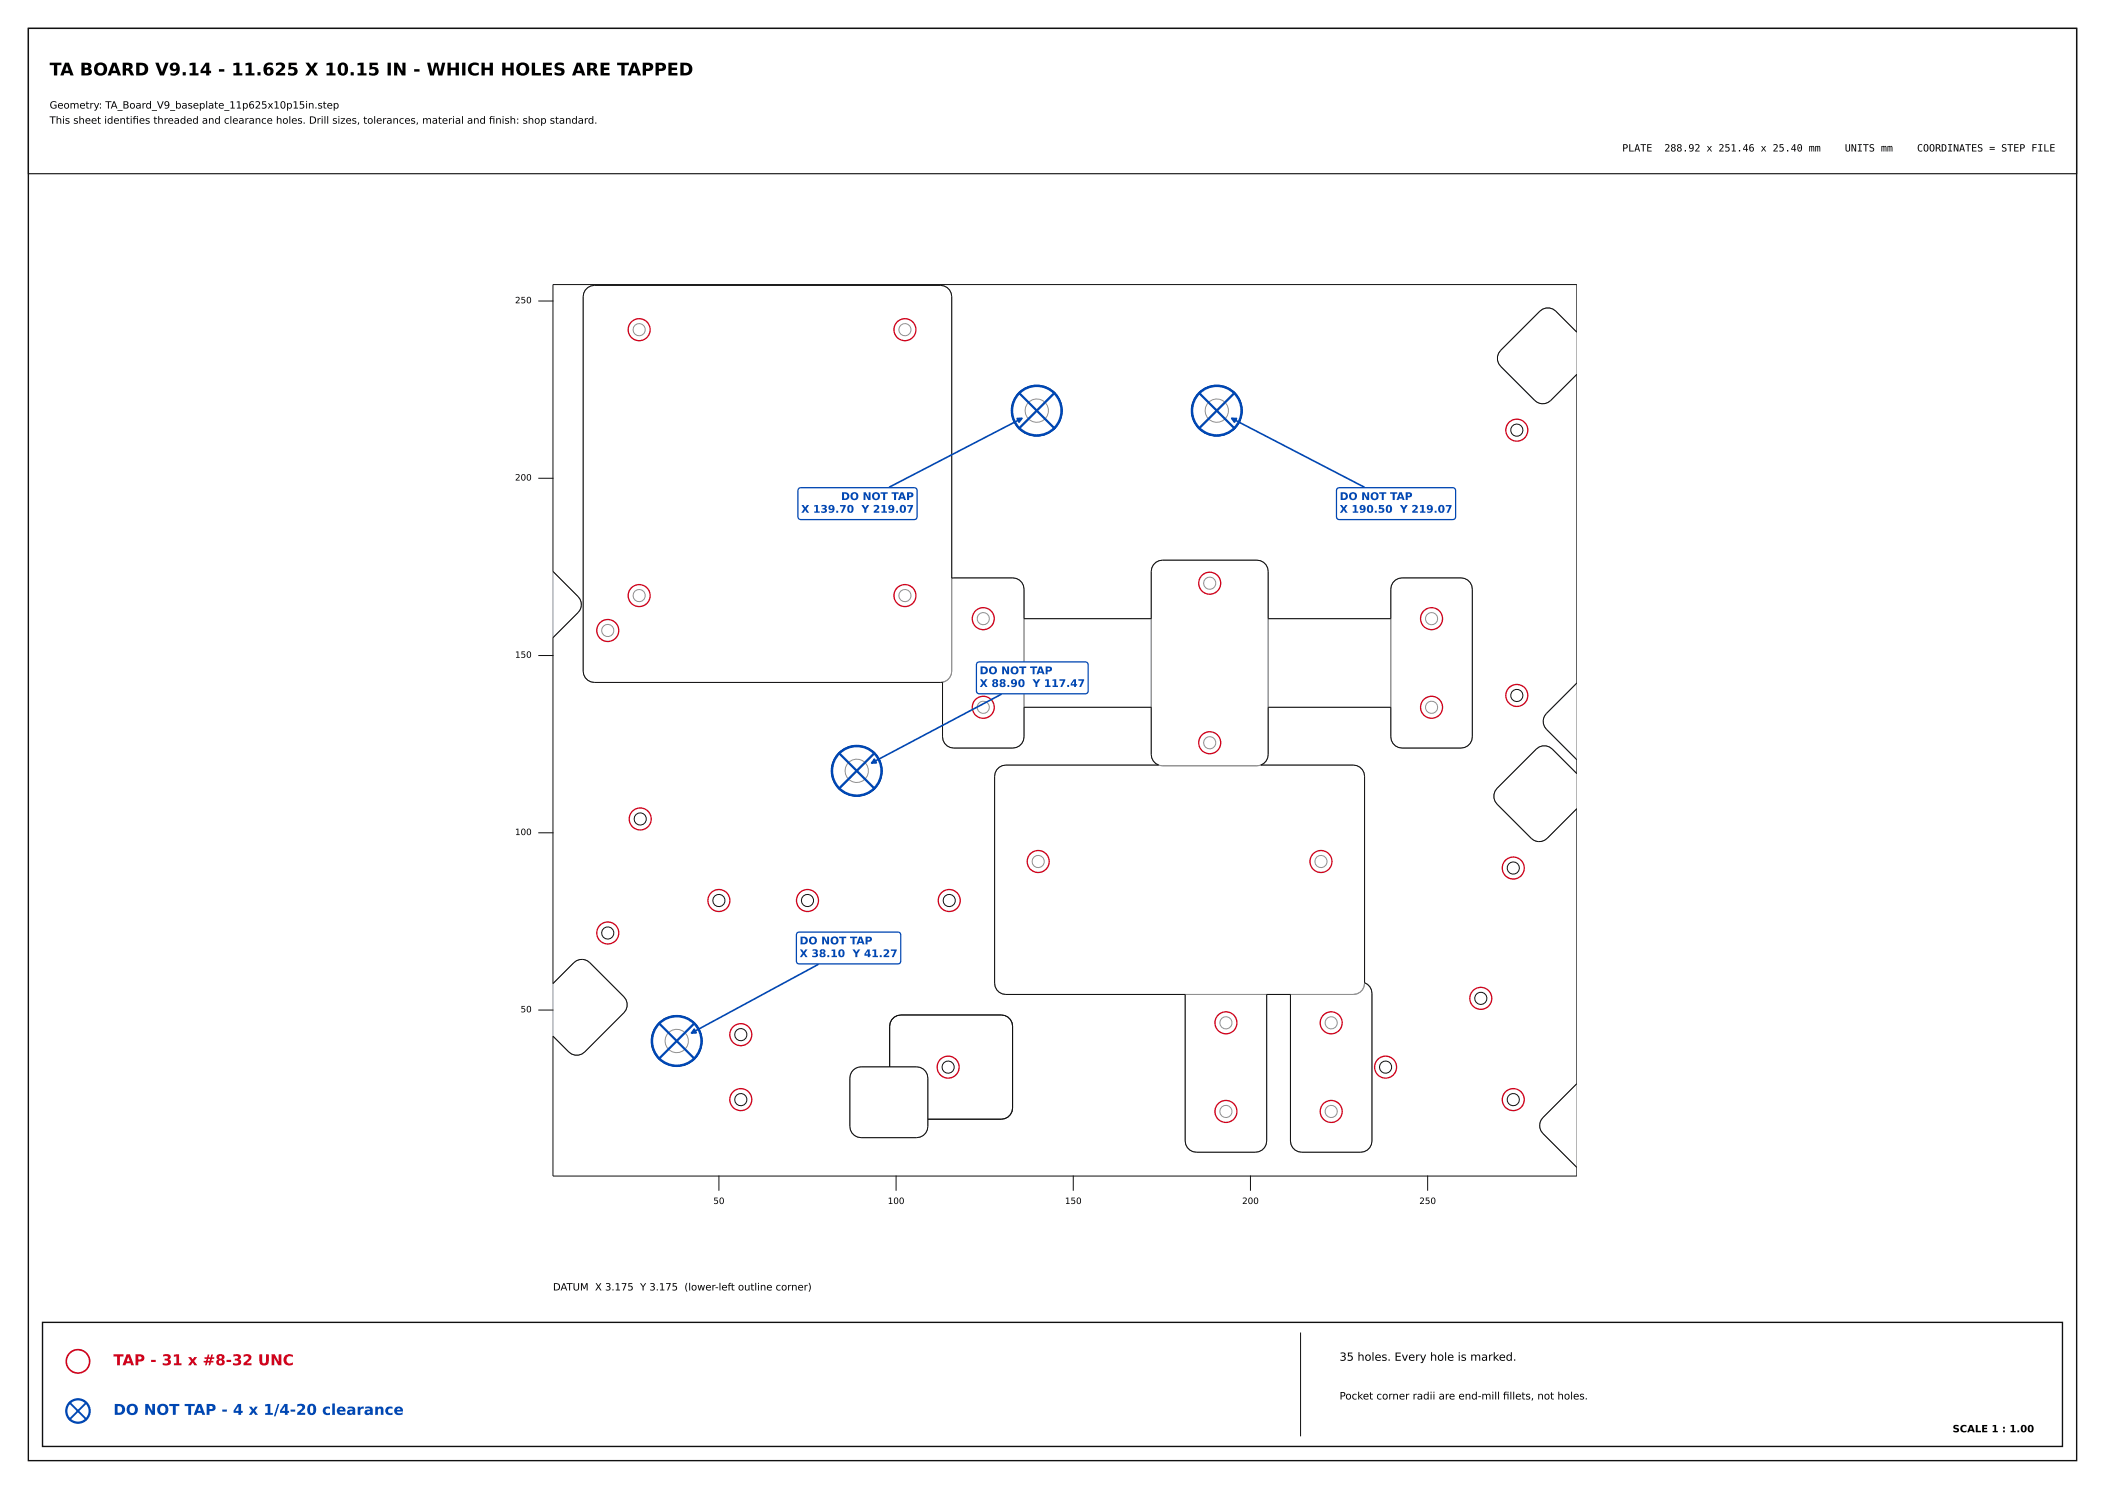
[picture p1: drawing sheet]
<svg xmlns="http://www.w3.org/2000/svg" width="594mm" height="420mm" viewBox="0 0 594 420" stroke-linecap="round" stroke-linejoin="round" font-family="sans-serif">
<g fill="none" stroke="#909090" stroke-width=".28">
<path d="M165.9 81.1l.9-.5 .9-.1h97.7a3.2 3.2 0 0 1 3.2 3.2v105.6a3.2 3.2 0 0 1-3.2 3.2h-97.7a3.2 3.2 0 0 1-3.1-3.2v-105.6l.1-1 .5-.9zM434.5 87.8a3.2 3.2 0 0 1 4.5 0l6 5.9v11.9l-7.4 7.4a3.2 3.2 0 0 1-4.5 0l-9.6-9.7a3.2 3.2 0 0 1 0-4.5zM156 161.2l7.1 7.1a3.2 3.2 0 0 1 0 4.5l-7.1 7.1zM268.6 163.1l17.2-.1a3.2 3.2 0 0 1 3.2 3.2v41.6a3.2 3.2 0 0 1-3.2 3.2h-16.7a3.2 3.2 0 0 1-3.1-3.2v-15.4a3.2 3.2 0 0 0 2.6-3.1M289 174.5h35.9M357.9 174.5h34.6M393.1 164.3l.7-.7 .9-.4 .9-.2h16.7a3.2 3.2 0 0 1 3.2 3.2v41.6a3.2 3.2 0 0 1-3.2 3.2h-16.7a3.2 3.2 0 0 1-3.1-3.2v-41.6l.1-1zM289 199.5h35.9M357.9 199.5h34.6M445 192.7v21.6l-8.6-8.6a3.2 3.2 0 0 1 0-4.5zM328 216a3.2 3.2 0 0 1-3.1-3.2v-51.6a3.2 3.2 0 0 1 3.1-3.2h26.7a3.2 3.2 0 0 1 3.2 3.2v51.6a3.2 3.2 0 0 1-3.2 3.2M328 216l-1.1-.2h-43.1a3.2 3.2 0 0 0-3.1 3.2v58.3a3.2 3.2 0 0 0 3.1 3.2h98.1a3.2 3.2 0 0 0 3.2-3.2v-58.3a3.2 3.2 0 0 0-3.2-3.2h-26.1l-1.1 .2"/>
<path d="M328 216h26.7M433.5 211.3a3.2 3.2 0 0 1 4.5 0l7 6.9v9.9l-8.4 8.4a3.2 3.2 0 0 1-4.5 0l-9.6-9.7a3.2 3.2 0 0 1 0-4.4zM161.9 271.5a3.2 3.2 0 0 1 4.5 0l9.7 9.7a3.2 3.2 0 0 1 0 4.5l-11.1 11a3.2 3.2 0 0 1-4.5 0l-4.5-4.4v-14.9zM385.1 277.2a3.2 3.2 0 0 1 2 3v41.6a3.2 3.2 0 0 1-3.1 3.2h-16.7a3.2 3.2 0 0 1-3.2-3.2v-41.3M334.4 280.5v41.3a3.2 3.2 0 0 0 3.2 3.2h16.7a3.2 3.2 0 0 0 3.1-3.2v-41.3M240.4 302.2l.7-.7 .9-.4 1-.2h15.7a3.2 3.2 0 0 1 3.1 3.2v13.6a3.2 3.2 0 0 1-3.1 3.2h-15.7a3.2 3.2 0 0 1-3.2-3.2v-13.6l.2-1zM435.4 315.2l9.6-9.5v23.6l-9.6-9.6a3.2 3.2 0 0 1 0-4.5z"/>
<circle cx="180.4" cy="93" r="1.73"/>
<circle cx="255.4" cy="93" r="1.73"/>
<circle cx="292.6" cy="115.8" r="7.1"/>
<circle cx="292.6" cy="115.8" r="3.3"/>
<circle cx="343.4" cy="115.8" r="7.1"/>
<circle cx="343.4" cy="115.8" r="3.3"/>
<circle cx="171.5" cy="177.8" r="1.73"/>
<circle cx="180.4" cy="168" r="1.73"/>
<circle cx="255.4" cy="168" r="1.73"/>
<circle cx="277.5" cy="174.5" r="1.73"/>
<circle cx="341.4" cy="164.5" r="1.73"/>
<circle cx="404" cy="174.5" r="1.73"/>
<circle cx="277.5" cy="199.5" r="1.73"/>
<circle cx="404" cy="199.5" r="1.73"/>
<circle cx="241.8" cy="217.4" r="7.1"/>
<circle cx="241.8" cy="217.4" r="3.3"/>
<circle cx="341.4" cy="209.5" r="1.73"/>
<circle cx="293" cy="243" r="1.73"/>
<circle cx="372.8" cy="243" r="1.73"/>
<circle cx="191" cy="293.6" r="7.1"/>
<circle cx="191" cy="293.6" r="3.3"/>
<circle cx="345.9" cy="288.5" r="1.73"/>
<circle cx="375.6" cy="288.5" r="1.73"/>
<circle cx="345.9" cy="313.5" r="1.73"/>
<circle cx="375.6" cy="313.5" r="1.73"/>
</g>
<g fill="none" stroke="#101010" stroke-width=".28">
<path d="M152 84.9h4M156 80.3h289v13.4l-6-5.9a3.2 3.2 0 0 0-4.5 0l-11 11a3.2 3.2 0 0 0 0 4.5l9.6 9.7a3.2 3.2 0 0 0 4.5 0l7.4-7.4v87.1l-8.6 8.5a3.2 3.2 0 0 0 0 4.5l8.6 8.6v3.9l-7-6.9a3.2 3.2 0 0 0-4.5 0l-11 11.1a3.2 3.2 0 0 0 0 4.4l9.6 9.7a3.2 3.2 0 0 0 4.5 0l8.4-8.4v77.6l-9.6 9.5a3.2 3.2 0 0 0 0 4.5l9.6 9.6v2.4h-289v-39.4l4.5 4.4a3.2 3.2 0 0 0 4.5 0l11.1-11a3.2 3.2 0 0 0 0-4.5l-9.7-9.7a3.2 3.2 0 0 0-4.5 0l-5.9 5.9v-97.5l7.1-7.1a3.2 3.2 0 0 0 0-4.5l-7.1-7.1zM165.9 81.1l.9-.5 .9-.1h97.7a3.2 3.2 0 0 1 3.2 3.2v79.4l17.2-.1a3.2 3.2 0 0 1 3.2 3.2v8.3h35.9v-13.3a3.2 3.2 0 0 1 3.1-3.2h26.7a3.2 3.2 0 0 1 3.2 3.2v13.3h34.6v-8.3a3.2 3.2 0 0 1 3.1-3.2h16.7a3.2 3.2 0 0 1 3.2 3.2v41.6a3.2 3.2 0 0 1-3.2 3.2h-16.7a3.2 3.2 0 0 1-3.1-3.2v-8.3h-34.6v13.3a3.2 3.2 0 0 1-2.1 3h26.1a3.2 3.2 0 0 1 3.2 3.2v58.2a3.2 3.2 0 0 1 2 3v41.6a3.2 3.2 0 0 1-3.1 3.2h-16.7a3.2 3.2 0 0 1-3.2-3.2v-41.3h-6.7v41.3a3.2 3.2 0 0 1-3.1 3.2h-16.7a3.2 3.2 0 0 1-3.2-3.2v-41.3h-50.6a3.2 3.2 0 0 1-3.1-3.2v-58.3a3.2 3.2 0 0 1 3.1-3.2h43.1a3.2 3.2 0 0 1-2-3v-13.3h-35.9v8.3a3.2 3.2 0 0 1-3.2 3.2h-16.7a3.2 3.2 0 0 1-3.1-3.2v-15.4l-98.3 .1a3.2 3.2 0 0 1-3.1-3.2v-105.6l.1-1 .5-.9zM152 134.9h4M152 184.9h4M152 234.9h4M152 284.9h4M240.8 301.8l.7-.5 1.5-.4h15.7a3.2 3.2 0 0 1 3.1 3.2v13.6a3.2 3.2 0 0 1-3.1 3.2h-15.7a3.2 3.2 0 0 1-3.2-3.2v-13.6l.1-.8zM251 300.9v-11.4a3.2 3.2 0 0 1 3.2-3.2h28.4a3.2 3.2 0 0 1 3.1 3.2v23a3.2 3.2 0 0 1-3.1 3.2h-20.8M202.9 331.7v4M252.9 331.7v4M302.9 331.7v4"/>
<path d="M352.9 331.7v4M402.9 331.7v4"/>
<circle cx="292.6" cy="115.8" r="7.1"/>
<circle cx="343.4" cy="115.8" r="7.1"/>
<circle cx="428" cy="121.3" r="1.73"/>
<circle cx="428" cy="196.2" r="1.73"/>
<circle cx="241.8" cy="217.4" r="7.1"/>
<circle cx="180.7" cy="231" r="1.73"/>
<circle cx="202.9" cy="254" r="1.73"/>
<circle cx="227.9" cy="254" r="1.73"/>
<circle cx="267.9" cy="254" r="1.73"/>
<circle cx="427" cy="244.8" r="1.73"/>
<circle cx="171.5" cy="263.2" r="1.73"/>
<circle cx="191" cy="293.6" r="7.1"/>
<circle cx="209" cy="291.8" r="1.73"/>
<circle cx="417.9" cy="281.6" r="1.73"/>
<circle cx="209" cy="310.2" r="1.73"/>
<circle cx="267.5" cy="301" r="1.73"/>
<circle cx="391" cy="301" r="1.73"/>
<circle cx="427" cy="310.2" r="1.73"/>
</g>
<g fill="none" stroke="#d0021b" stroke-width=".37">
<circle cx="180.4" cy="93" r="3.1"/>
<circle cx="255.4" cy="93" r="3.1"/>
<circle cx="428" cy="121.3" r="3.1"/>
<circle cx="171.5" cy="177.8" r="3.1"/>
<circle cx="180.4" cy="168" r="3.1"/>
<circle cx="255.4" cy="168" r="3.1"/>
<circle cx="277.5" cy="174.5" r="3.1"/>
<circle cx="341.4" cy="164.5" r="3.1"/>
<circle cx="404" cy="174.5" r="3.1"/>
<circle cx="277.5" cy="199.5" r="3.1"/>
<circle cx="404" cy="199.5" r="3.1"/>
<circle cx="428" cy="196.2" r="3.1"/>
<circle cx="341.4" cy="209.5" r="3.1"/>
<circle cx="180.7" cy="231" r="3.1"/>
<circle cx="202.9" cy="254" r="3.1"/>
<circle cx="227.9" cy="254" r="3.1"/>
<circle cx="267.9" cy="254" r="3.1"/>
<circle cx="293" cy="243" r="3.1"/>
<circle cx="372.8" cy="243" r="3.1"/>
<circle cx="427" cy="244.8" r="3.1"/>
<circle cx="171.5" cy="263.2" r="3.1"/>
<circle cx="209" cy="291.8" r="3.1"/>
<circle cx="345.9" cy="288.5" r="3.1"/>
<circle cx="375.6" cy="288.5" r="3.1"/>
<circle cx="417.9" cy="281.6" r="3.1"/>
<circle cx="209" cy="310.2" r="3.1"/>
<circle cx="267.6" cy="301" r="3.1"/>
<circle cx="345.9" cy="313.5" r="3.1"/>
<circle cx="375.6" cy="313.5" r="3.1"/>
<circle cx="391" cy="301" r="3.1"/>
<circle cx="427" cy="310.2" r="3.1"/>
</g>
<g fill="none" stroke="#0047b3" stroke-width=".71" stroke-linecap="butt">
<circle cx="292.6" cy="115.8" r="7"/>
<circle cx="343.4" cy="115.8" r="7"/>
<circle cx="241.8" cy="217.4" r="7"/>
<circle cx="191" cy="293.6" r="7"/>
</g>
<path d="M287.6 110.9l9.9 9.9M297.5 110.9l-9.9 9.9M338.4 110.9l9.9 9.9M348.3 110.9l-9.9 9.9M236.8 212.5l9.9 9.9M246.7 212.5l-9.9 9.9M186 288.7l9.9 9.9M195.9 288.7l-9.9 9.9" fill="none" stroke="#0047b3" stroke-width=".63"/>
<path d="M230.8 272.1l-35.7 19.3" fill="none" stroke="#0047b3" stroke-width=".46"/>
<path d="M195.9 290.3l.6 1-1.4 .1z" fill="#0047b3" stroke="#0047b3" stroke-width=".46"/>
<path d="M225 263.1l.6-.2h27.7a.8 .8 0 0 1 .9 .9v7.2a.8 .8 0 0 1-.9 .9h-27.7a.8 .8 0 0 1-.9-.9v-7.2z" fill="#fff" stroke="#0047b3" stroke-width=".35"/>
<path d="M282.5 195.9l-36.5 19.3" fill="none" stroke="#0047b3" stroke-width=".46"/>
<path d="M246.7 214.1l.6 1.1h-1.3z" fill="#0047b3" stroke="#0047b3" stroke-width=".46"/>
<path d="M275.8 186.9l.6-.2h29.8a.8 .8 0 0 1 .9 .9v7.2a.8 .8 0 0 1-.9 .9h-29.8a.8 .8 0 0 1-.9-.9v-7.2z" fill="#fff" stroke="#0047b3" stroke-width=".35"/>
<path d="M288.3 118l-37.3 19.4" fill="none" stroke="#0047b3" stroke-width=".46"/>
<path d="M287 118h1.3l-.7 1.1z" fill="#0047b3" stroke="#0047b3" stroke-width=".46"/>
<path d="M225.4 137.8l.7-.2h31.8a.8 .8 0 0 1 .9 .9v7.2a.8 .8 0 0 1-.9 .9h-31.8a.8 .8 0 0 1-.9-.9v-7.2z" fill="#fff" stroke="#0047b3" stroke-width=".35"/>
<path d="M347.6 118l37.3 19.4" fill="none" stroke="#0047b3" stroke-width=".46"/>
<path d="M347.6 118h1.3l-.5 1.1z" fill="#0047b3" stroke="#0047b3" stroke-width=".46"/>
<path d="M377.4 137.8l.6-.2h31.9a.8 .8 0 0 1 .9 .9v7.2a.8 .8 0 0 1-.9 .9h-31.9a.8 .8 0 0 1-.9-.9v-7.2z" fill="#fff" stroke="#0047b3" stroke-width=".35"/>
<path d="M8 8h578v404h-578zM12 373h570v35h-570z" fill="none" stroke="#101010" stroke-width=".39"/>
<circle cx="22" cy="384" r="3.3" fill="none" stroke="#d0021b" stroke-width=".46"/>
<circle cx="22" cy="398" r="3.3" fill="none" stroke="#0047b3" stroke-width=".63" stroke-linecap="butt"/>
<path d="M19.7 395.7l4.6 4.6M24.3 395.7l-4.6 4.6" fill="none" stroke="#0047b3" stroke-width=".53"/>
<path d="M367 376v29" fill="none" stroke="#101010" stroke-width=".28"/>
<path d="M8 8h578v41h-578z" fill="none" stroke="#101010" stroke-width=".32"/>
<text font-size="4.9" x="14" y="21.3">TA BOARD V9.14 - 11.625 X 10.15 IN - WHICH HOLES ARE TAPPED</text>
<text font-size="4.2" fill="#d0021b" x="32" y="385.1">TAP - 31 x #8-32 UNC</text>
<text font-size="4.2" fill="#0047b3" x="32" y="399.1">DO NOT TAP - 4 x 1/4-20 clearance</text>
<text font-size="3.2" x="378" y="383.8">35 holes. Every hole is marked.</text>
<g font-size="3" fill="#0047b3">
<text x="237.3" y="141">DO NOT TAP</text>
<text x="378" y="141">DO NOT TAP</text>
<text x="226.1" y="144.6">X 139.70 Y 219.07</text>
<text x="378" y="144.6">X 190.50 Y 219.07</text>
<text x="276.4" y="190.2">DO NOT TAP</text>
<text x="276.4" y="193.8">X 88.90 Y 117.47</text>
<text x="225.6" y="266.4">DO NOT TAP</text>
<text x="225.6" y="270">X 38.10 Y 41.27</text>
</g>
<g font-size="2.9">
<text x="378" y="394.8">Pocket corner radii are end-mill fllets, not holes.</text>
<text x="424.1" y="394.8">i</text>
</g>
<g font-size="2.8">
<text x="14" y="30.6">Geometry: TA_Board_V9_baseplate_11p625x10p15in.step</text>
<text x="14" y="34.9">This sheet identifes threaded and clearance holes. Drill sizes, tolerances, material and fnish: shop standard.</text>
<text x="37.4" y="34.9">i</text>
<text x="138" y="34.9">i</text>
<text x="457.8" y="42.7">PLATE</text>
<text x="469.6" y="42.7">288.92 x 251.46 x 25.40 mm</text>
<text x="520.6" y="42.7">UNITS mm</text>
<text x="540.9" y="42.7">COORDINATES = STEP FILE</text>
<text x="156" y="364">DATUM X 3.175 Y 3.175 (lower-left outline corner)</text>
<text x="551" y="404">SCALE 1 : 1.00</text>
</g>
<g font-size="2.5">
<text x="145.3" y="85.5">250</text>
<text x="145.3" y="135.5">200</text>
<text x="145.3" y="185.5">150</text>
<text x="145.3" y="235.5">100</text>
<text x="146.9" y="285.5">50</text>
<text x="201.3" y="339.6">50</text>
<text x="250.5" y="339.6">100</text>
<text x="300.5" y="339.6">150</text>
<text x="350.5" y="339.6">200</text>
<text x="400.5" y="339.6">250</text>
</g>
</svg>
